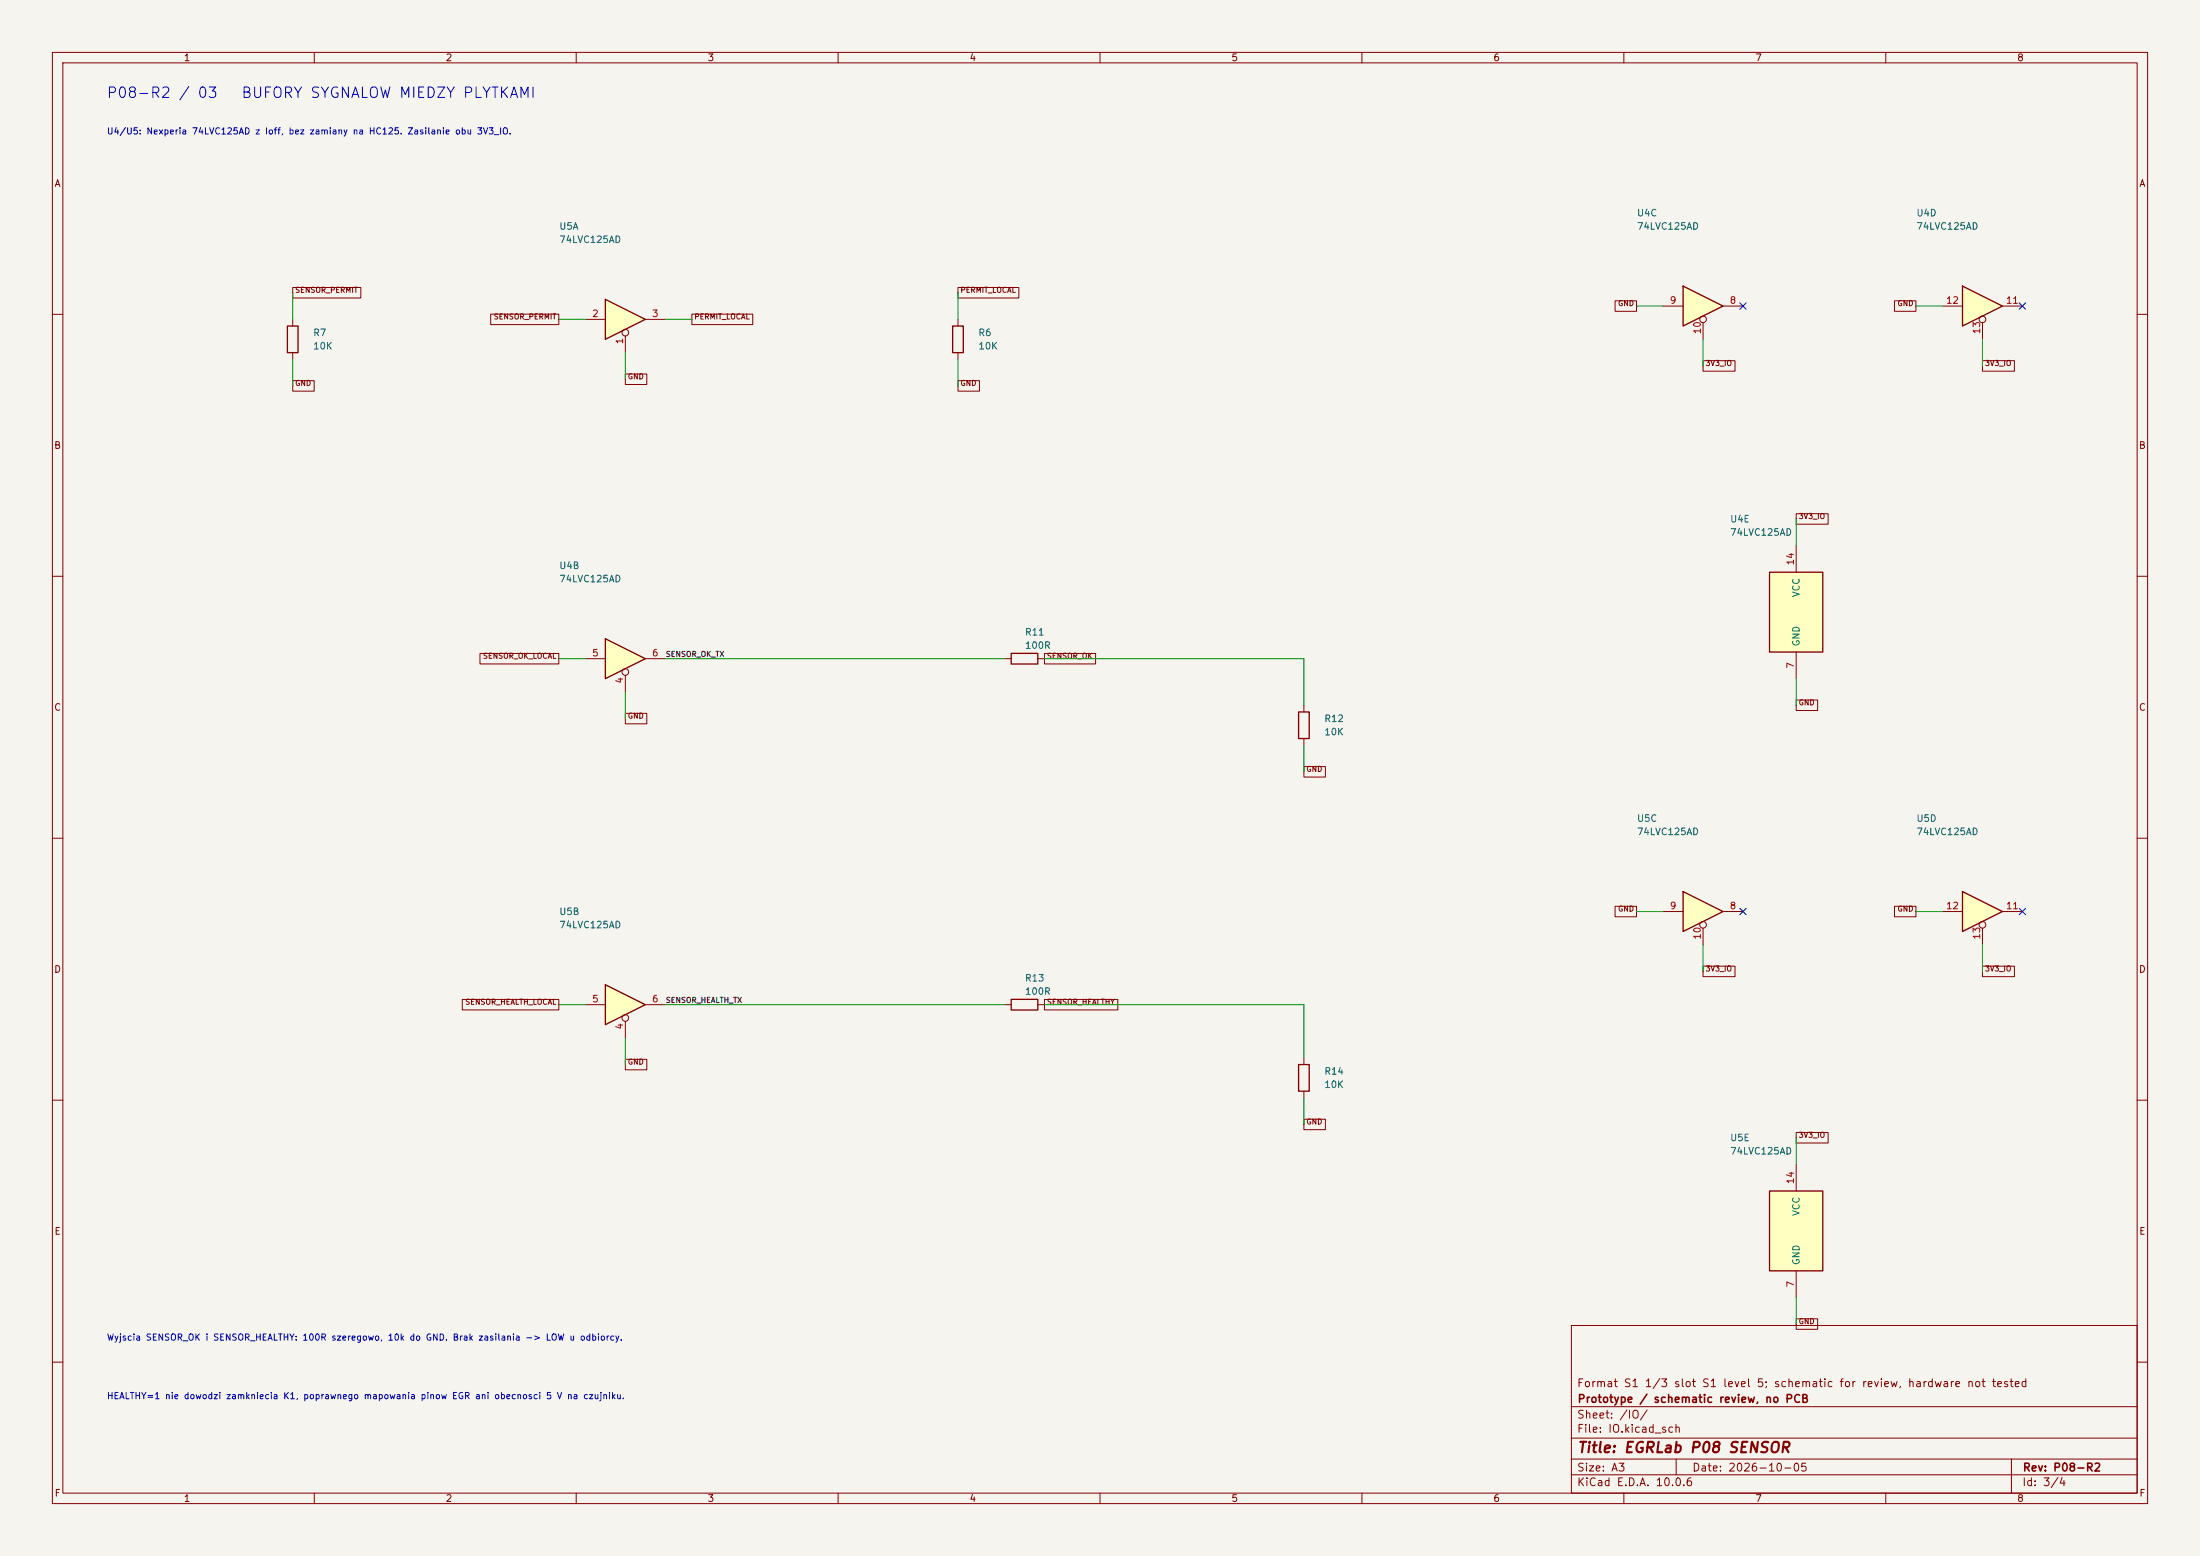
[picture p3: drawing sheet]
<svg xmlns="http://www.w3.org/2000/svg" width="420mm" height="297mm" viewBox="0 0 420 297" stroke-linecap="round" stroke-linejoin="round" font-family="sans-serif">
<path d="M0 0h420v297h-420z" fill="#f5f4ef" stroke="#f5f4ef" stroke-width=".19"/>
<g fill="none" stroke="#840000" stroke-width=".19">
<path d="M10 10h400v277h-400zM12 12h396v273h-396zM60 10v2M110 10v2M160 10v2M210 10v2M260 10v2M310 10v2M360 10v2M10 60h2M408 60h2M10 110h2"/>
<path d="M408 110h2M10 160h2M408 160h2M191.8 191.8h1.2M198.1 191.8h1.3M10 210h2M408 210h2M300 253h108v32h-108zM10 260h2M300 278.5h108M300 274.5h108M300 268.5h108"/>
<path d="M320 278.5v3M384 278.5v6.5M408 260h2M60 285v2M110 285v2M160 285v2M210 285v2M260 285v2M300 281.5h108M310 285v2M360 285v2"/>
</g>
<path d="M193 190.8h5.1v2h-5.1z" fill="none" stroke="#840000" stroke-width=".25"/>
<path d="M337.8 227.3h10.2v15.3h-10.2z" fill="#ffffc2"/>
<path d="M337.8 227.3h10.2v15.3h-10.2z" fill="none" stroke="#840000" stroke-width=".25"/>
<path d="M342.9 222.2v5.1M342.9 242.6v5" fill="none" stroke="#840000" stroke-width=".19"/>
<path d="M337.8 109.2h10.2v15.3h-10.2z" fill="#ffffc2"/>
<path d="M337.8 109.2h10.2v15.3h-10.2z" fill="none" stroke="#840000" stroke-width=".25"/>
<path d="M342.9 104.1v5.1M342.9 124.5v5" fill="none" stroke="#840000" stroke-width=".19"/>
<path d="M374.6 54.6l7.7 3.8-7.7 3.8z" fill="#ffffc2"/>
<path d="M374.6 54.6l7.7 3.8-7.7 3.8z" fill="none" stroke="#840000" stroke-width=".25"/>
<g fill="none" stroke="#840000" stroke-width=".19">
<path d="M370.8 58.4h3.8M382.3 58.4h3.8M378.5 61.6v3.2"/>
<circle cx="378.5" cy="61" r=".63"/>
</g>
<path d="M321.3 54.6l7.6 3.8-7.6 3.8z" fill="#ffffc2"/>
<path d="M321.3 54.6l7.6 3.8-7.6 3.8z" fill="none" stroke="#840000" stroke-width=".25"/>
<g fill="none" stroke="#840000" stroke-width=".19">
<path d="M317.5 58.4h3.8M328.9 58.4h3.8M325.1 61.6v3.2"/>
<circle cx="325.1" cy="61" r=".63"/>
</g>
<path d="M374.6 170.2l7.7 3.8-7.7 3.8z" fill="#ffffc2"/>
<path d="M374.6 170.2l7.7 3.8-7.7 3.8z" fill="none" stroke="#840000" stroke-width=".25"/>
<g fill="none" stroke="#840000" stroke-width=".19">
<path d="M370.8 174h3.8M378.5 177.2v3.1M382.3 174h3.8"/>
<circle cx="378.5" cy="176.5" r=".63"/>
</g>
<path d="M321.3 170.2l7.6 3.8-7.6 3.8z" fill="#ffffc2"/>
<path d="M321.3 170.2l7.6 3.8-7.6 3.8z" fill="none" stroke="#840000" stroke-width=".25"/>
<g fill="none" stroke="#840000" stroke-width=".19">
<path d="M317.5 174h3.8M325.1 177.2v3.1M328.9 174h3.8"/>
<circle cx="325.1" cy="176.5" r=".63"/>
</g>
<path d="M115.6 121.9l7.6 3.8-7.6 3.8z" fill="#ffffc2"/>
<path d="M54.9 62.2h2v5.1h-2zM115.6 121.9l7.6 3.8-7.6 3.8z" fill="none" stroke="#840000" stroke-width=".25"/>
<g fill="none" stroke="#840000" stroke-width=".19">
<path d="M55.9 61v1.2M55.9 67.3v1.3M111.8 125.7h3.8M119.4 128.9v3.2M123.2 125.7h3.8"/>
<circle cx="119.4" cy="128.3" r=".63"/>
</g>
<path d="M115.6 188l7.6 3.8-7.6 3.8z" fill="#ffffc2"/>
<path d="M115.6 188l7.6 3.8-7.6 3.8z" fill="none" stroke="#840000" stroke-width=".25"/>
<g fill="none" stroke="#840000" stroke-width=".19">
<path d="M111.8 191.8h3.8M119.4 194.9v3.2M123.2 191.8h3.8"/>
<circle cx="119.4" cy="194.3" r=".63"/>
</g>
<path d="M115.6 57.2l7.6 3.8-7.6 3.8z" fill="#ffffc2"/>
<path d="M115.6 57.2l7.6 3.8-7.6 3.8zM181.9 62.2h2v5.1h-2zM193 124.7h5.1v2h-5.1zM247.9 135.9h2v5.1h-2zM247.9 203.2h2v5.1h-2z" fill="none" stroke="#840000" stroke-width=".25"/>
<g fill="none" stroke="#840000" stroke-width=".19">
<path d="M55.9 54.9h13v2h-13zM93.7 60h13v2h-13zM132.1 60h11.6v2h-11.6zM182.9 54.9h11.6v2h-11.6zM308.3 57.4h4.1v2h-4.1zM361.7 57.4h4.1v2h-4.1zM55.9 72.7h4.1v2h-4.1zM111.8 61h3.8M119.4 71.4h4.1v2h-4.1zM119.4 64.1v3.2M123.2 61h3.8M182.9 72.7h4.1v2h-4.1z"/>
<path d="M182.9 61v1.2M182.9 67.3v1.3M325.1 68.8h6.1v2.1h-6.1zM378.5 68.8h6.1v2.1h-6.1zM342.9 98.1h6.1v2h-6.1zM91.6 124.7h15.1v2h-15.1zM119.4 136.2h4.1v2h-4.1zM191.8 125.7h1.2M198.1 125.7h1.3M199.4 124.7h9.8v2h-9.8zM248.9 134.6v1.3M342.9 133.6h4.1v2h-4.1z"/>
<path d="M248.9 146.3h4.1v2h-4.1zM248.9 141v1.2M308.3 173h4.1v2h-4.1zM361.7 173h4.1v2h-4.1zM88.2 190.8h18.5v2h-18.5zM199.4 190.8h14v2h-14zM325.1 184.4h6.1v2h-6.1zM378.5 184.4h6.1v2h-6.1zM119.4 202.2h4.1v2h-4.1zM248.9 213.6h4.1v2h-4.1zM248.9 201.9v1.3M248.9 208.3v1.3"/>
<path d="M342.9 216.2h6.1v2h-6.1zM342.9 251.7h4.1v2h-4.1z"/>
<circle cx="119.4" cy="63.5" r=".63"/>
</g>
<g fill="none" stroke="#009600" stroke-width=".19">
<path d="M55.9 55.9v5.1M182.9 55.9v5.1M312.4 58.4h5.1M365.8 58.4h5M55.9 68.6v5.1M106.7 61h5.1M119.4 67.3v5.1M127 61h5.1M182.9 68.6v5.1M325.1 64.8v5.1M378.5 64.8v5.1M342.9 99.1v5"/>
<path d="M106.7 125.7h5.1M119.4 132.1v5.1M127 125.7h64.8M199.4 125.7h49.5v8.9M342.9 129.5v5.1M248.9 142.2v5.1M312.4 174h5.1M365.8 174h5M106.7 191.8h5.1M119.4 198.1v5.1M127 191.8h64.8M199.4 191.8h49.5v10.1"/>
<path d="M325.1 180.3v5.1M378.5 180.3v5.1M248.9 209.6v5M342.9 217.2v5M342.9 247.6v5.1"/>
</g>
<path d="M332.1 57.8l1.2 1.2M333.3 57.8l-1.2 1.2M385.5 57.8l1.2 1.2M386.7 57.8l-1.2 1.2M332.1 173.4l1.2 1.2M333.3 173.4l-1.2 1.2M385.5 173.4l1.2 1.2M386.7 173.4l-1.2 1.2" fill="none" stroke="#000084" stroke-width=".19"/>
<g font-size="2" fill="#0000c2">
<text x="20.2" y="19.2">P08-R2 / 03</text>
<text x="45.9" y="19.2">BUFORY SYGNALOW MIEDZY PLYTKAMI</text>
</g>
<text font-size="2" fill="#840000" x="301" y="277.8">Title: EGRLab P08 SENSOR</text>
<g font-size="1.5" fill="#840000">
<text x="300.9" y="265.1">Format S1 1/3 slot S1 level 5; schematic for review, hardware not tested</text>
<text x="301" y="268.1">Prototype / schematic review, no PCB</text>
<text x="300.9" y="273.8">File: IO.kicad_sch</text>
<text x="300.9" y="271.1">Sheet: /IO/</text>
<text x="300.9" y="281.2">Size: A3</text>
<text x="322.9" y="281.2">Date: 2026-10-05</text>
<text x="386" y="281.2">Rev: P08-R2</text>
<text x="300.9" y="284">KiCad E.D.A. 10.0.6</text>
<text x="385.9" y="284">Id: 3/4</text>
</g>
<g font-size="1.3" fill="#840000">
<text x="35" y="12">1</text>
<text x="85" y="12">2</text>
<text x="135" y="12">3</text>
<text x="185" y="12">4</text>
<text x="235" y="12">5</text>
<text x="285" y="12">6</text>
<text x="335" y="12">7</text>
<text x="385" y="12">8</text>
<text x="10.3" y="36">A</text>
<text x="408.3" y="36">A</text>
<text x="10.2" y="86">B</text>
<text x="408.2" y="86">B</text>
<text x="10.2" y="136">C</text>
<text x="408.2" y="136">C</text>
<text x="10.2" y="186">D</text>
<text x="408.2" y="186">D</text>
<text x="10.3" y="236">E</text>
<text x="408.3" y="236">E</text>
<text x="10.3" y="286">F</text>
<text x="35" y="287">1</text>
<text x="85" y="287">2</text>
<text x="135" y="287">3</text>
<text x="185" y="287">4</text>
<text x="235" y="287">5</text>
<text x="285" y="287">6</text>
<text x="335" y="287">7</text>
<text x="385" y="287">8</text>
<text x="408.3" y="286">F</text>
</g>
<g font-size="1.3" fill="#006464">
<text x="312.4" y="41.6">U4C</text>
<text x="365.7" y="41.6">U4D</text>
<text x="106.7" y="44.1">U5A</text>
<text x="106.7" y="46.7">74LVC125AD</text>
<text x="312.4" y="44.1">74LVC125AD</text>
<text x="365.7" y="44.1">74LVC125AD</text>
<text x="59.7" y="64.5">R7</text>
<text x="186.7" y="64.5">R6</text>
<text x="59.7" y="67">10K</text>
<text x="186.7" y="67">10K</text>
<text x="330.2" y="100">U4E</text>
<text x="330.2" y="102.6">74LVC125AD</text>
<text x="106.7" y="108.9">U4B</text>
<text x="106.7" y="111.5">74LVC125AD</text>
<text x="343.9" y="114.1" transform="rotate(-90 343.9 114.1)">VCC</text>
<text x="195.6" y="121.6">R11</text>
<text x="195.6" y="124.2">100R</text>
<text x="343.9" y="123.5" transform="rotate(-90 343.9 123.5)">GND</text>
<text x="252.7" y="138.1">R12</text>
<text x="252.7" y="140.7">10K</text>
<text x="312.4" y="157.2">U5C</text>
<text x="312.4" y="159.7">74LVC125AD</text>
<text x="365.7" y="157.2">U5D</text>
<text x="365.7" y="159.7">74LVC125AD</text>
<text x="106.7" y="175">U5B</text>
<text x="106.7" y="177.5">74LVC125AD</text>
<text x="195.6" y="187.7">R13</text>
<text x="195.6" y="190.2">100R</text>
<text x="252.7" y="205.4">R14</text>
<text x="252.7" y="208">10K</text>
<text x="330.2" y="218.1">U5E</text>
<text x="330.2" y="220.7">74LVC125AD</text>
<text x="343.9" y="232.2" transform="rotate(-90 343.9 232.2)">VCC</text>
<text x="343.9" y="241.6" transform="rotate(-90 343.9 241.6)">GND</text>
</g>
<g font-size="1.3" fill="#a90000">
<text x="318.7" y="58.3">9</text>
<text x="330.1" y="58.3">8</text>
<text x="371.4" y="58.3">12</text>
<text x="382.8" y="58.3">11</text>
<text x="112.9" y="60.8">2</text>
<text x="119.2" y="65.8" transform="rotate(-90 119.2 65.8)">1</text>
<text x="124.4" y="60.8">3</text>
<text x="325" y="63.9" transform="rotate(-90 325 63.9)">10</text>
<text x="378.3" y="63.9" transform="rotate(-90 378.3 63.9)">13</text>
<text x="342.8" y="108" transform="rotate(-90 342.8 108)">14</text>
<text x="112.9" y="125.6">5</text>
<text x="124.4" y="125.6">6</text>
<text x="119.2" y="130.6" transform="rotate(-90 119.2 130.6)">4</text>
<text x="342.8" y="127.7" transform="rotate(-90 342.8 127.7)">7</text>
<text x="318.7" y="173.9">9</text>
<text x="330.1" y="173.9">8</text>
<text x="371.4" y="173.9">12</text>
<text x="382.8" y="173.9">11</text>
<text x="325" y="179.5" transform="rotate(-90 325 179.5)">10</text>
<text x="378.3" y="179.5" transform="rotate(-90 378.3 179.5)">13</text>
<text x="112.9" y="191.6">5</text>
<text x="124.4" y="191.6">6</text>
<text x="119.2" y="196.6" transform="rotate(-90 119.2 196.6)">4</text>
<text x="342.8" y="226.1" transform="rotate(-90 342.8 226.1)">14</text>
<text x="342.8" y="245.8" transform="rotate(-90 342.8 245.8)">7</text>
</g>
<g font-size="1.2" fill="#0000c2">
<text x="20.3" y="25.9">U4/U5: Nexperia 74LVC125AD z Ioff, bez zamiany na HC125. Zasilanie obu 3V3_IO.</text>
<text x="20.3" y="256.2">Wyjscia SENSOR_OK i SENSOR_HEALTHY: 100R szeregowo, 10k do GND. Brak zasilania -&gt; LOW u odbiorcy.</text>
<text x="20.3" y="267.4">HEALTHY=1 nie dowodzi zamkniecia K1, poprawnego mapowania pinow EGR ani obecnosci 5 V na czujniku.</text>
</g>
<g font-size="1" fill="#840000">
<text x="56.3" y="56.1">SENSOR_PERMIT</text>
<text x="183.3" y="56.1">PERMIT_LOCAL</text>
<text x="308.8" y="58.7">GND</text>
<text x="362.1" y="58.7">GND</text>
<text x="94.2" y="61.2">SENSOR_PERMIT</text>
<text x="132.5" y="61.2">PERMIT_LOCAL</text>
<text x="325.5" y="70.1">3V3_IO</text>
<text x="378.8" y="70.1">3V3_IO</text>
<text x="56.3" y="73.9">GND</text>
<text x="119.8" y="72.6">GND</text>
<text x="183.3" y="73.9">GND</text>
<text x="343.3" y="99.3">3V3_IO</text>
<text x="92.1" y="126">SENSOR_OK_LOCAL</text>
<text x="199.8" y="126">SENSOR_OK</text>
<text x="119.8" y="137.4">GND</text>
<text x="343.3" y="134.9">GND</text>
<text x="249.3" y="147.6">GND</text>
<text x="308.8" y="174.2">GND</text>
<text x="362.1" y="174.2">GND</text>
<text x="325.5" y="185.7">3V3_IO</text>
<text x="378.8" y="185.7">3V3_IO</text>
<text x="88.7" y="192">SENSOR_HEALTH_LOCAL</text>
<text x="199.8" y="192">SENSOR_HEALTHY</text>
<text x="119.8" y="203.4">GND</text>
<text x="249.3" y="214.9">GND</text>
<text x="343.3" y="217.4">3V3_IO</text>
<text x="343.3" y="253">GND</text>
</g>
<g font-size="1" fill="#0f0f0f">
<text x="127" y="125.6">SENSOR_OK_TX</text>
<text x="127" y="191.7">SENSOR_HEALTH_TX</text>
</g>
</svg>
